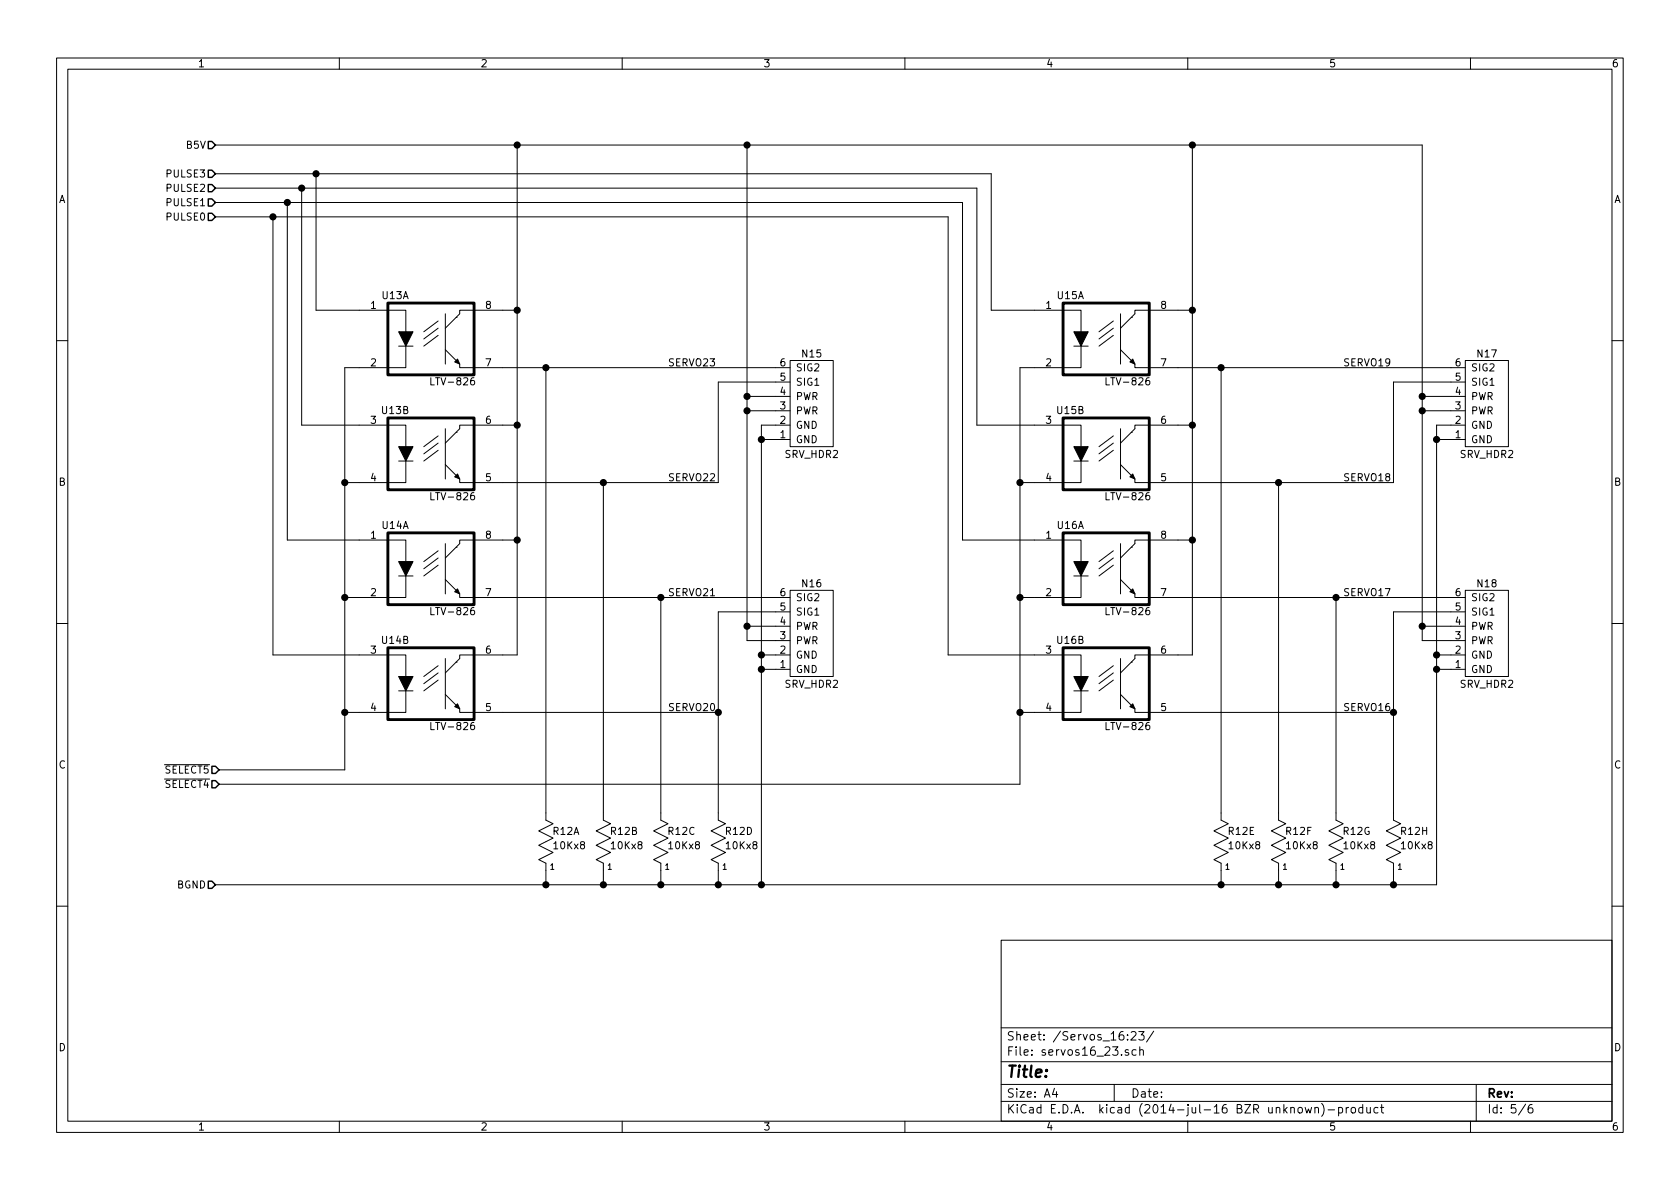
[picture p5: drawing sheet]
EESchema Schematic File Version 2
LIBS:bus_servo32
LIBS:power
LIBS:device
LIBS:transistors
LIBS:conn
LIBS:linear
LIBS:regul
LIBS:74xx
LIBS:cmos4000
LIBS:adc-dac
LIBS:memory
LIBS:xilinx
LIBS:special
LIBS:microcontrollers
LIBS:dsp
LIBS:microchip
LIBS:analog_switches
LIBS:motorola
LIBS:texas
LIBS:intel
LIBS:audio
LIBS:interface
LIBS:digital-audio
LIBS:philips
LIBS:display
LIBS:cypress
LIBS:siliconi
LIBS:opto
LIBS:atmel
LIBS:contrib
LIBS:valves
LIBS:bus_servo32-cache
EELAYER 25 0
EELAYER END
$Descr A4 11693 8268
encoding utf-8
Sheet 5 6
Title ""
Date ""
Rev ""
Comp ""
Comment1 ""
Comment2 ""
Comment3 ""
Comment4 ""
$EndDescr
$Comp
L OPTO_ISOLATOR U13
U 1 1
P 3000 2350
F 0 "U13" H 2750 2650 50  0000 C CNN
F 1 "LTV-826" H 3150 2050 50  0000 C CNN
F 2 "Bus_Servo32:DIP-8__300" H 3000 2350 50  0001 C CNN
F 3 "" H 3000 2350 60  0000 C CNN
	1    3000 2350
	1    0    0    -1  
$EndComp
Text HLabel 1500 1200 0    50   Input ~ 0
PULSE3
$Comp
L OPTO_ISOLATOR U13
U 2 1
P 3000 3150
F 0 "U13" H 2750 3450 50  0000 C CNN
F 1 "LTV-826" H 3150 2850 50  0000 C CNN
F 2 "Bus_Servo32:DIP-8__300" H 3000 3150 50  0001 C CNN
F 3 "" H 3000 3150 60  0000 C CNN
	2    3000 3150
	1    0    0    -1  
$EndComp
$Comp
L OPTO_ISOLATOR U14
U 1 1
P 3000 3950
F 0 "U14" H 2750 4250 50  0000 C CNN
F 1 "LTV-826" H 3150 3650 50  0000 C CNN
F 2 "Bus_Servo32:DIP-8__300" H 3000 3950 50  0001 C CNN
F 3 "" H 3000 3950 60  0000 C CNN
	1    3000 3950
	1    0    0    -1  
$EndComp
$Comp
L OPTO_ISOLATOR U14
U 2 1
P 3000 4750
F 0 "U14" H 2750 5050 50  0000 C CNN
F 1 "LTV-826" H 3150 4450 50  0000 C CNN
F 2 "Bus_Servo32:DIP-8__300" H 3000 4750 50  0001 C CNN
F 3 "" H 3000 4750 60  0000 C CNN
	2    3000 4750
	1    0    0    -1  
$EndComp
$Comp
L OPTO_ISOLATOR U15
U 1 1
P 7700 2350
F 0 "U15" H 7450 2650 50  0000 C CNN
F 1 "LTV-826" H 7850 2050 50  0000 C CNN
F 2 "Bus_Servo32:DIP-8__300" H 7700 2350 50  0001 C CNN
F 3 "" H 7700 2350 60  0000 C CNN
	1    7700 2350
	1    0    0    -1  
$EndComp
$Comp
L OPTO_ISOLATOR U15
U 2 1
P 7700 3150
F 0 "U15" H 7450 3450 50  0000 C CNN
F 1 "LTV-826" H 7850 2850 50  0000 C CNN
F 2 "Bus_Servo32:DIP-8__300" H 7700 3150 50  0001 C CNN
F 3 "" H 7700 3150 60  0000 C CNN
	2    7700 3150
	1    0    0    -1  
$EndComp
$Comp
L OPTO_ISOLATOR U16
U 1 1
P 7700 3950
F 0 "U16" H 7450 4250 50  0000 C CNN
F 1 "LTV-826" H 7850 3650 50  0000 C CNN
F 2 "Bus_Servo32:DIP-8__300" H 7700 3950 50  0001 C CNN
F 3 "" H 7700 3950 60  0000 C CNN
	1    7700 3950
	1    0    0    -1  
$EndComp
Text HLabel 1500 1300 0    50   Input ~ 0
PULSE2
Text HLabel 1500 1400 0    50   Input ~ 0
PULSE1
Text HLabel 1500 1500 0    50   Input ~ 0
PULSE0
Text HLabel 1525 5350 0    50   Input ~ 0
~SELECT5
Text HLabel 1525 5450 0    50   Input ~ 0
~SELECT4
$Comp
L OPTO_ISOLATOR U16
U 2 1
P 7700 4750
F 0 "U16" H 7450 5050 50  0000 C CNN
F 1 "LTV-826" H 7850 4450 50  0000 C CNN
F 2 "Bus_Servo32:DIP-8__300" H 7700 4750 50  0001 C CNN
F 3 "" H 7700 4750 60  0000 C CNN
	2    7700 4750
	1    0    0    -1  
$EndComp
$Comp
L R_VERT_SIP9 R12
U 1 1
P 3800 5850
F 0 "R12" H 3845 5920 50  0000 L CNN
F 1 "10Kx8" H 3845 5820 50  0000 L CNN
F 2 "Bus_Servo32:Pin_Header_Straight_1x09" H 3800 5850 50  0001 C CNN
F 3 "" H 3800 5850 50  0000 C CNN
	1    3800 5850
	1    0    0    -1  
$EndComp
$Comp
L R_VERT_SIP9 R12
U 2 1
P 4200 5850
F 0 "R12" H 4245 5920 50  0000 L CNN
F 1 "10Kx8" H 4245 5820 50  0000 L CNN
F 2 "Bus_Servo32:Pin_Header_Straight_1x09" H 4200 5850 50  0001 C CNN
F 3 "" H 4200 5850 50  0000 C CNN
	2    4200 5850
	1    0    0    -1  
$EndComp
$Comp
L R_VERT_SIP9 R12
U 3 1
P 4600 5850
F 0 "R12" H 4645 5920 50  0000 L CNN
F 1 "10Kx8" H 4645 5820 50  0000 L CNN
F 2 "Bus_Servo32:Pin_Header_Straight_1x09" H 4600 5850 50  0001 C CNN
F 3 "" H 4600 5850 50  0000 C CNN
	3    4600 5850
	1    0    0    -1  
$EndComp
$Comp
L R_VERT_SIP9 R12
U 4 1
P 5000 5850
F 0 "R12" H 5045 5920 50  0000 L CNN
F 1 "10Kx8" H 5045 5820 50  0000 L CNN
F 2 "Bus_Servo32:Pin_Header_Straight_1x09" H 5000 5850 50  0001 C CNN
F 3 "" H 5000 5850 50  0000 C CNN
	4    5000 5850
	1    0    0    -1  
$EndComp
$Comp
L SRV_HDR2 N15
U 1 1
P 5650 2800
F 0 "N15" H 5650 2450 50  0000 C CNN
F 1 "SRV_HDR2" H 5650 3150 50  0000 C CNN
F 2 "Bus_Servo32:Pin_Header_Straight_2x03" H 5700 2800 60  0001 C CNN
F 3 "" H 5700 2800 60  0000 C CNN
	1    5650 2800
	1    0    0    1   
$EndComp
$Comp
L SRV_HDR2 N16
U 1 1
P 5650 4400
F 0 "N16" H 5650 4050 50  0000 C CNN
F 1 "SRV_HDR2" H 5650 4750 50  0000 C CNN
F 2 "Bus_Servo32:Pin_Header_Straight_2x03" H 5700 4400 60  0001 C CNN
F 3 "" H 5700 4400 60  0000 C CNN
	1    5650 4400
	1    0    0    1   
$EndComp
Text HLabel 1500 1000 0    50   Input ~ 0
B5V
Text HLabel 1500 6150 0    50   Input ~ 0
BGND
$Comp
L R_VERT_SIP9 R12
U 5 1
P 8500 5850
F 0 "R12" H 8545 5920 50  0000 L CNN
F 1 "10Kx8" H 8545 5820 50  0000 L CNN
F 2 "Bus_Servo32:Pin_Header_Straight_1x09" H 8500 5850 50  0001 C CNN
F 3 "" H 8500 5850 50  0000 C CNN
	5    8500 5850
	1    0    0    -1  
$EndComp
$Comp
L R_VERT_SIP9 R12
U 6 1
P 8900 5850
F 0 "R12" H 8945 5920 50  0000 L CNN
F 1 "10Kx8" H 8945 5820 50  0000 L CNN
F 2 "Bus_Servo32:Pin_Header_Straight_1x09" H 8900 5850 50  0001 C CNN
F 3 "" H 8900 5850 50  0000 C CNN
	6    8900 5850
	1    0    0    -1  
$EndComp
$Comp
L R_VERT_SIP9 R12
U 7 1
P 9300 5850
F 0 "R12" H 9345 5920 50  0000 L CNN
F 1 "10Kx8" H 9345 5820 50  0000 L CNN
F 2 "Bus_Servo32:Pin_Header_Straight_1x09" H 9300 5850 50  0001 C CNN
F 3 "" H 9300 5850 50  0000 C CNN
	7    9300 5850
	1    0    0    -1  
$EndComp
$Comp
L R_VERT_SIP9 R12
U 8 1
P 9700 5850
F 0 "R12" H 9745 5920 50  0000 L CNN
F 1 "10Kx8" H 9745 5820 50  0000 L CNN
F 2 "Bus_Servo32:Pin_Header_Straight_1x09" H 9700 5850 50  0001 C CNN
F 3 "" H 9700 5850 50  0000 C CNN
	8    9700 5850
	1    0    0    -1  
$EndComp
$Comp
L SRV_HDR2 N17
U 1 1
P 10350 2800
F 0 "N17" H 10350 2450 50  0000 C CNN
F 1 "SRV_HDR2" H 10350 3150 50  0000 C CNN
F 2 "Bus_Servo32:Pin_Header_Straight_2x03" H 10400 2800 60  0001 C CNN
F 3 "" H 10400 2800 60  0000 C CNN
	1    10350 2800
	1    0    0    1   
$EndComp
$Comp
L SRV_HDR2 N18
U 1 1
P 10350 4400
F 0 "N18" H 10350 4050 50  0000 C CNN
F 1 "SRV_HDR2" H 10350 4750 50  0000 C CNN
F 2 "Bus_Servo32:Pin_Header_Straight_2x03" H 10400 4400 60  0001 C CNN
F 3 "" H 10400 4400 60  0000 C CNN
	1    10350 4400
	1    0    0    1   
$EndComp
Wire Wire Line
	2500 2150 2200 2150
Wire Wire Line
	2200 2150 2200 1200
Connection ~ 2200 1200
Wire Wire Line
	2500 2950 2100 2950
Wire Wire Line
	2100 2950 2100 1300
Connection ~ 2100 1300
Wire Wire Line
	1500 1400 6700 1400
Wire Wire Line
	2500 3750 2000 3750
Wire Wire Line
	2000 3750 2000 1400
Connection ~ 2000 1400
Wire Wire Line
	1500 1500 6600 1500
Wire Wire Line
	7100 5450 1525 5450
Wire Wire Line
	2400 4950 2500 4950
Wire Wire Line
	2500 4550 1900 4550
Wire Wire Line
	1900 4550 1900 1500
Connection ~ 1900 1500
Wire Wire Line
	7200 2150 6900 2150
Wire Wire Line
	6900 2150 6900 1200
Wire Wire Line
	7100 2550 7100 5450
Wire Wire Line
	7100 4950 7200 4950
Wire Wire Line
	7200 4550 6600 4550
Wire Wire Line
	6600 4550 6600 1500
Wire Wire Line
	6800 2950 7200 2950
Wire Wire Line
	6800 1300 6800 2950
Wire Wire Line
	1500 1300 6800 1300
Wire Wire Line
	1500 1000 9900 1000
Wire Wire Line
	3800 6150 3800 6050
Wire Wire Line
	4200 6150 4200 6050
Connection ~ 3800 6150
Wire Wire Line
	4600 6150 4600 6050
Connection ~ 4200 6150
Wire Wire Line
	5000 6150 5000 6050
Connection ~ 4600 6150
Connection ~ 5000 6150
Wire Wire Line
	8300 4550 8200 4550
Wire Wire Line
	8300 1000 8300 4550
Wire Wire Line
	8300 2150 8200 2150
Connection ~ 8300 2150
Wire Wire Line
	8200 2950 8300 2950
Connection ~ 8300 2950
Wire Wire Line
	8200 3750 8300 3750
Connection ~ 8300 3750
Wire Wire Line
	8200 2550 10100 2550
Connection ~ 8500 2550
Wire Wire Line
	9900 1000 9900 4450
Connection ~ 9900 2750
Wire Wire Line
	10100 2950 10000 2950
Wire Wire Line
	10000 2950 10000 6150
Wire Wire Line
	10000 3050 10100 3050
Wire Wire Line
	10000 4650 10100 4650
Connection ~ 10000 3050
Wire Wire Line
	10000 4550 10100 4550
Connection ~ 10000 4650
Wire Wire Line
	9900 4450 10100 4450
Connection ~ 9900 4350
Wire Wire Line
	9300 6150 9300 6050
Connection ~ 5300 6150
Connection ~ 9300 6150
Connection ~ 9700 6150
Wire Wire Line
	8900 6050 8900 6150
Connection ~ 8900 6150
Wire Wire Line
	8500 6050 8500 6150
Connection ~ 8500 6150
Wire Wire Line
	9900 2850 10100 2850
Connection ~ 10000 4550
Wire Wire Line
	10000 6150 1500 6150
Connection ~ 9900 2850
Connection ~ 8300 1000
Wire Wire Line
	9900 4350 10100 4350
Wire Wire Line
	10100 2750 9900 2750
Wire Wire Line
	6900 1200 1500 1200
Wire Wire Line
	9700 6050 9700 6150
Wire Wire Line
	8200 3350 9700 3350
Connection ~ 8900 3350
Connection ~ 9300 4150
Wire Wire Line
	8200 4150 10100 4150
Wire Wire Line
	8200 4950 9700 4950
Wire Wire Line
	9700 4250 9700 5650
Wire Wire Line
	9700 4250 10100 4250
Connection ~ 9700 4950
Wire Wire Line
	7200 3750 6700 3750
Wire Wire Line
	6700 3750 6700 1400
Wire Wire Line
	3500 2550 5400 2550
Wire Wire Line
	3600 1000 3600 4550
Wire Wire Line
	3600 2150 3500 2150
Wire Wire Line
	5400 2950 5300 2950
Wire Wire Line
	5300 2950 5300 6150
Wire Wire Line
	5300 3050 5400 3050
Wire Wire Line
	5300 4550 5400 4550
Connection ~ 5300 3050
Wire Wire Line
	5300 4650 5400 4650
Connection ~ 5300 4550
Connection ~ 5300 4650
Wire Wire Line
	5200 4450 5400 4450
Wire Wire Line
	5200 1000 5200 4450
Wire Wire Line
	5200 4350 5400 4350
Wire Wire Line
	5200 2850 5400 2850
Connection ~ 5200 4350
Wire Wire Line
	5200 2750 5400 2750
Connection ~ 5200 2850
Connection ~ 3600 1000
Connection ~ 5200 2750
Wire Wire Line
	3500 3350 5000 3350
Wire Wire Line
	4200 3350 4200 5650
Wire Wire Line
	3500 4950 5000 4950
Wire Wire Line
	5000 4250 5000 5650
Wire Wire Line
	5000 4250 5400 4250
Connection ~ 3800 2550
Wire Wire Line
	8500 5650 8500 2550
Wire Wire Line
	9300 4150 9300 5650
Connection ~ 5000 4950
Wire Wire Line
	4600 5650 4600 4150
Wire Wire Line
	3500 4150 5400 4150
Connection ~ 4600 4150
Connection ~ 4200 3350
Wire Wire Line
	3800 5650 3800 2550
Connection ~ 5200 1000
Wire Wire Line
	3600 2950 3500 2950
Connection ~ 3600 2150
Wire Wire Line
	3600 3750 3500 3750
Connection ~ 3600 2950
Wire Wire Line
	3600 4550 3500 4550
Connection ~ 3600 3750
Wire Wire Line
	2500 2550 2400 2550
Wire Wire Line
	2400 3350 2500 3350
Wire Wire Line
	2400 4150 2500 4150
Connection ~ 2400 3350
Connection ~ 2400 4950
Connection ~ 2400 4150
Wire Wire Line
	2400 5350 1525 5350
Wire Wire Line
	2400 2550 2400 5350
Wire Wire Line
	7200 4150 7100 4150
Connection ~ 7100 4950
Wire Wire Line
	7200 3350 7100 3350
Connection ~ 7100 4150
Wire Wire Line
	7200 2550 7100 2550
Connection ~ 7100 3350
Text Label 4650 4950 0    50   ~ 0
SERVO20
Text Label 4650 4150 0    50   ~ 0
SERVO21
Wire Wire Line
	5000 3350 5000 2650
Wire Wire Line
	5000 2650 5400 2650
Text Label 4650 3350 0    50   ~ 0
SERVO22
Text Label 4650 2550 0    50   ~ 0
SERVO23
Wire Wire Line
	8900 5650 8900 3350
Wire Wire Line
	9700 3350 9700 2650
Wire Wire Line
	9700 2650 10100 2650
Text Label 9350 4950 0    50   ~ 0
SERVO16
Text Label 9350 4150 0    50   ~ 0
SERVO17
Text Label 9350 3350 0    50   ~ 0
SERVO18
Text Label 9350 2550 0    50   ~ 0
SERVO19
$EndSCHEMATC
